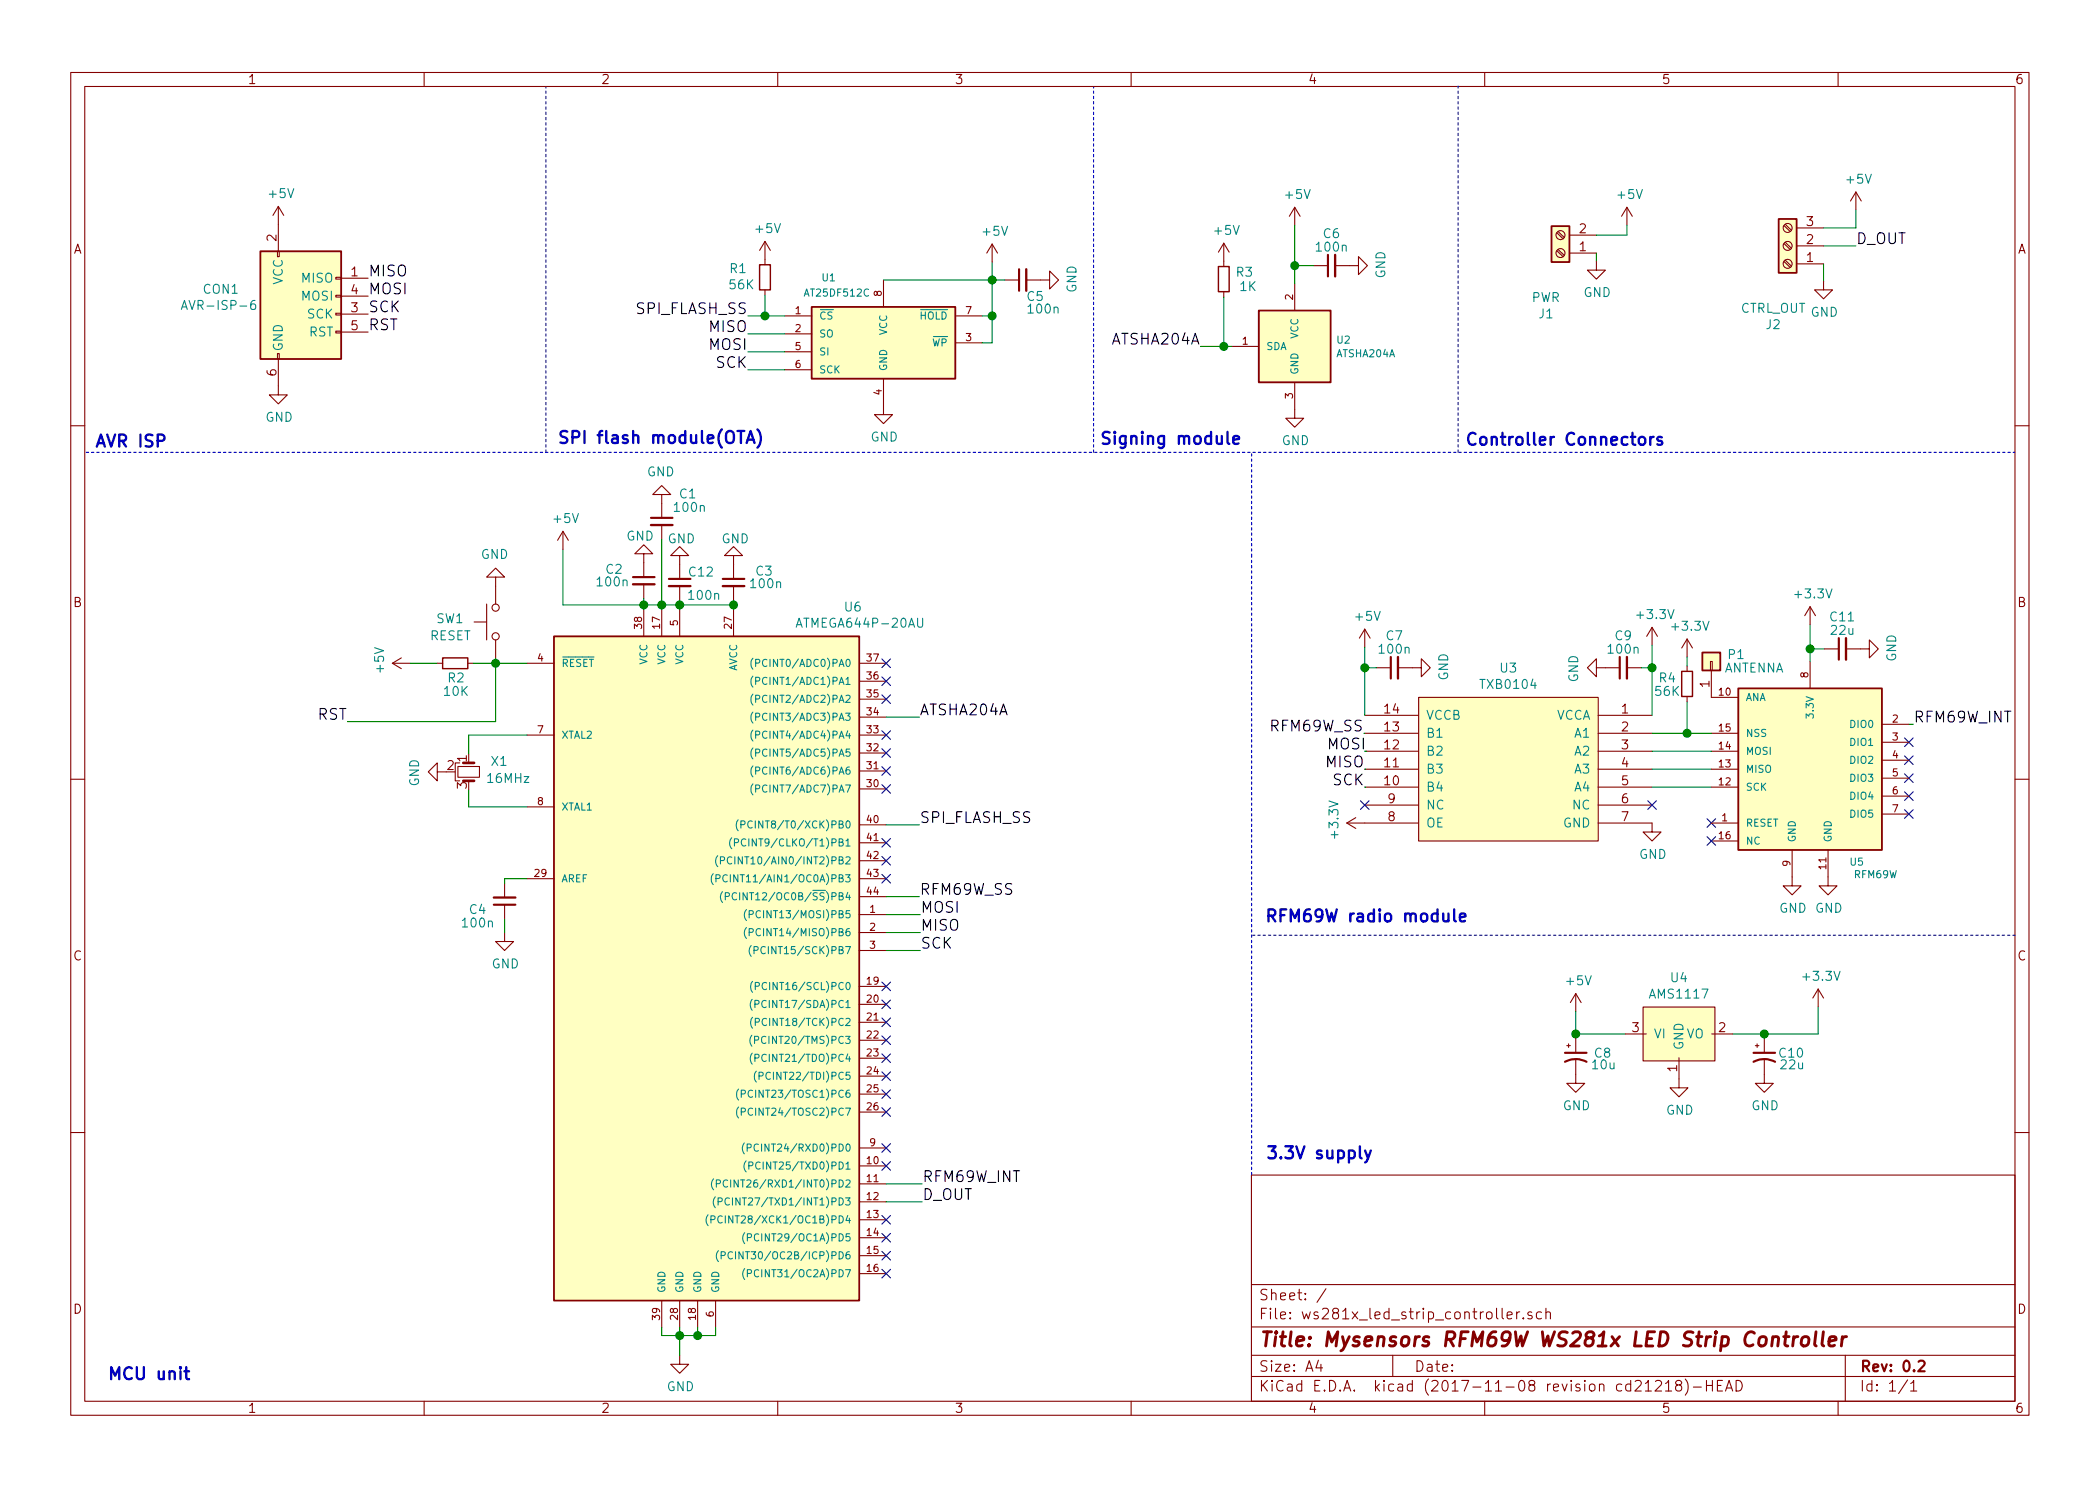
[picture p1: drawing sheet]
EESchema Schematic File Version 4
EELAYER 26 0
EELAYER END
$Descr A4 11693 8268
encoding utf-8
Sheet 1 1
Title "Mysensors RFM69W WS281x LED Strip Controller"
Date ""
Rev "0.2"
Comp ""
Comment1 ""
Comment2 ""
Comment3 ""
Comment4 ""
$EndDescr
$Comp
L ws281x_led_strip_controller-archive:Crystal_GND2_Small X1
U 1 1
P 2610 4290
F 0 "X1" V 2550 4460 50  0000 C CNN
F 1 "16MHz" V 2645 4510 50  0000 C CNN
F 2 "myfootprints:ZTTCS-3" H 2610 4418 50  0001 C CNN
F 3 "" H 2610 4290 50  0000 C CNN
	1    2610 4290
	0    1    1    0   
$EndComp
$Comp
L ws281x_led_strip_controller-archive:GND #PWR01
U 1 1
P 2485 4290
F 0 "#PWR01" H 2485 4040 50  0001 C CNN
F 1 "GND" H 2490 4117 50  0000 C CNN
F 2 "" H 2485 4290 50  0000 C CNN
F 3 "" H 2485 4290 50  0000 C CNN
	1    2485 4290
	0    1    1    0   
$EndComp
$Comp
L ws281x_led_strip_controller-archive:C_Small C4
U 1 1
P 2810 5010
F 0 "C4" H 2960 5060 50  0000 C CNN
F 1 "100n" H 2960 5135 50  0000 C CNN
F 2 "Capacitors_SMD:C_0603_HandSoldering" H 2902 4919 50  0001 L CNN
F 3 "" H 2810 5010 50  0000 C CNN
	1    2810 5010
	-1   0    0    1   
$EndComp
$Comp
L ws281x_led_strip_controller-archive:GND #PWR02
U 1 1
P 2810 5185
F 0 "#PWR02" H 2810 4935 50  0001 C CNN
F 1 "GND" H 2815 5012 50  0000 C CNN
F 2 "" H 2810 5185 50  0000 C CNN
F 3 "" H 2810 5185 50  0000 C CNN
	1    2810 5185
	1    0    0    -1  
$EndComp
$Comp
L ws281x_led_strip_controller-archive:R_Small R2
U 1 1
P 2535 3685
F 0 "R2" V 2450 3680 50  0000 C CNN
F 1 "10K" V 2375 3680 50  0000 C CNN
F 2 "Resistors_SMD:R_0603_HandSoldering" V 2431 3685 50  0001 C CNN
F 3 "" H 2535 3685 50  0000 C CNN
	1    2535 3685
	0    -1   -1   0   
$EndComp
$Comp
L ws281x_led_strip_controller-archive:+5V #PWR03
U 1 1
P 2285 3685
F 0 "#PWR03" H 2285 3535 50  0001 C CNN
F 1 "+5V" H 2300 3858 50  0000 C CNN
F 2 "" H 2285 3685 50  0000 C CNN
F 3 "" H 2285 3685 50  0000 C CNN
	1    2285 3685
	0    -1   -1   0   
$EndComp
$Comp
L ws281x_led_strip_controller-archive:GND #PWR04
U 1 1
P 2760 3255
F 0 "#PWR04" H 2760 3005 50  0001 C CNN
F 1 "GND" H 2765 3082 50  0000 C CNN
F 2 "" H 2760 3255 50  0000 C CNN
F 3 "" H 2760 3255 50  0000 C CNN
	1    2760 3255
	-1   0    0    1   
$EndComp
Text Label 5120 4985 0    60   ~ 0
RFM69W_SS
Text Label 5125 5085 0    60   ~ 0
MOSI
Text Label 5125 5185 0    60   ~ 0
MISO
Text Label 5125 5285 0    60   ~ 0
SCK
Text Label 5135 6585 0    60   ~ 0
RFM69W_INT
$Comp
L ws281x_led_strip_controller-archive:+5V #PWR05
U 1 1
P 7600 3595
F 0 "#PWR05" H 7600 3445 50  0001 C CNN
F 1 "+5V" H 7615 3768 50  0000 C CNN
F 2 "" H 7600 3595 50  0000 C CNN
F 3 "" H 7600 3595 50  0000 C CNN
	1    7600 3595
	1    0    0    -1  
$EndComp
Text Notes 7040 5140 0    67   ~ 13
RFM69W radio module
$Comp
L ws281x_led_strip_controller-archive:GND #PWR06
U 1 1
P 9350 6000
F 0 "#PWR06" H 9350 5750 50  0001 C CNN
F 1 "GND" H 9355 5827 50  0000 C CNN
F 2 "" H 9350 6000 50  0000 C CNN
F 3 "" H 9350 6000 50  0000 C CNN
	1    9350 6000
	1    0    0    -1  
$EndComp
$Comp
L ws281x_led_strip_controller-archive:GND #PWR07
U 1 1
P 9825 5975
F 0 "#PWR07" H 9825 5725 50  0001 C CNN
F 1 "GND" H 9830 5802 50  0000 C CNN
F 2 "" H 9825 5975 50  0000 C CNN
F 3 "" H 9825 5975 50  0000 C CNN
	1    9825 5975
	1    0    0    -1  
$EndComp
$Comp
L ws281x_led_strip_controller-archive:+3.3V #PWR08
U 1 1
P 10125 5600
F 0 "#PWR08" H 10125 5450 50  0001 C CNN
F 1 "+3.3V" H 10140 5773 50  0000 C CNN
F 2 "" H 10125 5600 50  0000 C CNN
F 3 "" H 10125 5600 50  0000 C CNN
	1    10125 5600
	1    0    0    -1  
$EndComp
$Comp
L ws281x_led_strip_controller-archive:+5V #PWR09
U 1 1
P 8775 5625
F 0 "#PWR09" H 8775 5475 50  0001 C CNN
F 1 "+5V" H 8790 5798 50  0000 C CNN
F 2 "" H 8775 5625 50  0000 C CNN
F 3 "" H 8775 5625 50  0000 C CNN
	1    8775 5625
	1    0    0    -1  
$EndComp
Text Notes 7045 6460 0    67   ~ 13
3.3V supply
$Comp
L ws281x_led_strip_controller-archive:+5V #PWR010
U 1 1
P 1550 1240
F 0 "#PWR010" H 1550 1090 50  0001 C CNN
F 1 "+5V" H 1565 1413 50  0000 C CNN
F 2 "" H 1550 1240 50  0000 C CNN
F 3 "" H 1550 1240 50  0000 C CNN
	1    1550 1240
	1    0    0    -1  
$EndComp
$Comp
L ws281x_led_strip_controller-archive:GND #PWR011
U 1 1
P 1550 2140
F 0 "#PWR011" H 1550 1890 50  0001 C CNN
F 1 "GND" H 1555 1967 50  0000 C CNN
F 2 "" H 1550 2140 50  0000 C CNN
F 3 "" H 1550 2140 50  0000 C CNN
	1    1550 2140
	1    0    0    -1  
$EndComp
Text Label 2050 1640 0    60   ~ 0
MOSI
Text Label 2050 1840 0    60   ~ 0
RST
Text Label 2050 1740 0    60   ~ 0
SCK
Text Label 2050 1540 0    60   ~ 0
MISO
Text Label 1935 4010 2    60   ~ 0
RST
Text Notes 525  2495 0    67   ~ 13
AVR ISP
Text Notes 595  7690 0    67   ~ 13
MCU unit
$Comp
L ws281x_led_strip_controller-archive:SW_Push SW1
U 1 1
P 2760 3455
F 0 "SW1" V 2775 3630 50  0000 L CNN
F 1 "RESET" V 2680 3590 50  0000 L CNN
F 2 "Buttons_Switches_SMD:SW_SPST_EVQPE1" H 2760 3655 50  0001 C CNN
F 3 "" H 2760 3655 50  0000 C CNN
	1    2760 3455
	0    -1   -1   0   
$EndComp
$Comp
L ws281x_led_strip_controller-archive:TXB0104PWR U3
U 1 1
P 8400 4275
F 0 "U3" H 8400 4840 50  0000 C CNN
F 1 "TXB0104" H 8400 4749 50  0000 C CNN
F 2 "Housings_SSOP:TSSOP-14_4.4x5mm_Pitch0.65mm" H 8400 4275 60  0001 C CNN
F 3 "" H 8400 4275 60  0001 C CNN
	1    8400 4275
	-1   0    0    -1  
$EndComp
$Comp
L ws281x_led_strip_controller-archive:R_Small R4
U 1 1
P 9395 3800
F 0 "R4" H 9505 3770 50  0000 C CNN
F 1 "56K" H 9505 3845 50  0000 C CNN
F 2 "Resistors_SMD:R_0603_HandSoldering" V 9291 3800 50  0001 C CNN
F 3 "" H 9395 3800 50  0000 C CNN
	1    9395 3800
	-1   0    0    1   
$EndComp
$Comp
L ws281x_led_strip_controller-archive:+3.3V #PWR012
U 1 1
P 7600 4575
F 0 "#PWR012" H 7600 4425 50  0001 C CNN
F 1 "+3.3V" H 7615 4748 50  0000 C CNN
F 2 "" H 7600 4575 50  0000 C CNN
F 3 "" H 7600 4575 50  0000 C CNN
	1    7600 4575
	0    -1   -1   0   
$EndComp
$Comp
L ws281x_led_strip_controller-archive:GND #PWR013
U 1 1
P 9200 4575
F 0 "#PWR013" H 9200 4325 50  0001 C CNN
F 1 "GND" H 9205 4402 50  0000 C CNN
F 2 "" H 9200 4575 50  0000 C CNN
F 3 "" H 9200 4575 50  0000 C CNN
	1    9200 4575
	1    0    0    -1  
$EndComp
$Comp
L ws281x_led_strip_controller-archive:+3.3V #PWR014
U 1 1
P 9200 3585
F 0 "#PWR014" H 9200 3435 50  0001 C CNN
F 1 "+3.3V" H 9215 3758 50  0000 C CNN
F 2 "" H 9200 3585 50  0000 C CNN
F 3 "" H 9200 3585 50  0000 C CNN
	1    9200 3585
	1    0    0    -1  
$EndComp
$Comp
L ws281x_led_strip_controller-archive:C_Small C7
U 1 1
P 7765 3710
F 0 "C7" V 7940 3710 50  0000 C CNN
F 1 "100n" V 7865 3710 50  0000 C CNN
F 2 "Capacitors_SMD:C_0603_HandSoldering" H 7857 3619 50  0001 L CNN
F 3 "" H 7765 3710 50  0000 C CNN
	1    7765 3710
	0    -1   -1   0   
$EndComp
$Comp
L ws281x_led_strip_controller-archive:C_Small C9
U 1 1
P 9040 3710
F 0 "C9" V 9215 3710 50  0000 C CNN
F 1 "100n" V 9140 3710 50  0000 C CNN
F 2 "Capacitors_SMD:C_0603_HandSoldering" H 9132 3619 50  0001 L CNN
F 3 "" H 9040 3710 50  0000 C CNN
	1    9040 3710
	0    -1   -1   0   
$EndComp
$Comp
L ws281x_led_strip_controller-archive:GND #PWR015
U 1 1
P 7865 3710
F 0 "#PWR015" H 7865 3460 50  0001 C CNN
F 1 "GND" H 7870 3537 50  0000 C CNN
F 2 "" H 7865 3710 50  0000 C CNN
F 3 "" H 7865 3710 50  0000 C CNN
	1    7865 3710
	0    -1   -1   0   
$EndComp
$Comp
L ws281x_led_strip_controller-archive:GND #PWR016
U 1 1
P 8940 3710
F 0 "#PWR016" H 8940 3460 50  0001 C CNN
F 1 "GND" H 8945 3537 50  0000 C CNN
F 2 "" H 8940 3710 50  0000 C CNN
F 3 "" H 8940 3710 50  0000 C CNN
	1    8940 3710
	0    1    1    0   
$EndComp
$Comp
L ws281x_led_strip_controller-archive:GND #PWR017
U 1 1
P 9980 4875
F 0 "#PWR017" H 9980 4625 50  0001 C CNN
F 1 "GND" H 9985 4702 50  0000 C CNN
F 2 "" H 9980 4875 50  0000 C CNN
F 3 "" H 9980 4875 50  0000 C CNN
	1    9980 4875
	1    0    0    -1  
$EndComp
$Comp
L ws281x_led_strip_controller-archive:GND #PWR018
U 1 1
P 10180 4875
F 0 "#PWR018" H 10180 4625 50  0001 C CNN
F 1 "GND" H 10185 4702 50  0000 C CNN
F 2 "" H 10180 4875 50  0000 C CNN
F 3 "" H 10180 4875 50  0000 C CNN
	1    10180 4875
	1    0    0    -1  
$EndComp
$Comp
L ws281x_led_strip_controller-archive:+3.3V #PWR019
U 1 1
P 10080 3470
F 0 "#PWR019" H 10080 3320 50  0001 C CNN
F 1 "+3.3V" H 10095 3643 50  0000 C CNN
F 2 "" H 10080 3470 50  0000 C CNN
F 3 "" H 10080 3470 50  0000 C CNN
	1    10080 3470
	1    0    0    -1  
$EndComp
$Comp
L ws281x_led_strip_controller-archive:C_Small C11
U 1 1
P 10260 3605
F 0 "C11" V 10435 3605 50  0000 C CNN
F 1 "22u" V 10360 3605 50  0000 C CNN
F 2 "Capacitors_SMD:C_0603_HandSoldering" H 10352 3514 50  0001 L CNN
F 3 "" H 10260 3605 50  0000 C CNN
	1    10260 3605
	0    -1   -1   0   
$EndComp
$Comp
L ws281x_led_strip_controller-archive:GND #PWR020
U 1 1
P 10360 3605
F 0 "#PWR020" H 10360 3355 50  0001 C CNN
F 1 "GND" H 10365 3432 50  0000 C CNN
F 2 "" H 10360 3605 50  0000 C CNN
F 3 "" H 10360 3605 50  0000 C CNN
	1    10360 3605
	0    -1   -1   0   
$EndComp
$Comp
L ws281x_led_strip_controller-archive:AVR-ISP-6 CON1
U 1 1
P 1650 1740
F 0 "CON1" H 1230 1880 50  0000 C CNN
F 1 "AVR-ISP-6" H 1220 1790 50  0000 C CNN
F 2 "myfootprints:AVR_ISP_SMT_Small_02x03" V 1130 1780 50  0001 C CNN
F 3 "" H 1625 1740 50  0000 C CNN
	1    1650 1740
	1    0    0    -1  
$EndComp
$Comp
L ws281x_led_strip_controller-archive:+3.3V #PWR021
U 1 1
P 9395 3650
F 0 "#PWR021" H 9395 3500 50  0001 C CNN
F 1 "+3.3V" H 9410 3823 50  0000 C CNN
F 2 "" H 9395 3650 50  0000 C CNN
F 3 "" H 9395 3650 50  0000 C CNN
	1    9395 3650
	1    0    0    -1  
$EndComp
Text Label 10655 4025 0    60   ~ 0
RFM69W_INT
NoConn ~ 9530 4575
NoConn ~ 10630 4125
NoConn ~ 10630 4225
NoConn ~ 10630 4325
NoConn ~ 10630 4425
NoConn ~ 9200 4475
Text Label 7600 4275 2    60   ~ 0
MISO
Text Label 7610 4175 2    60   ~ 0
MOSI
Text Label 7600 4375 2    60   ~ 0
SCK
$Comp
L ws281x_led_strip_controller-archive:Conn_01x01 P1
U 1 1
P 9530 3675
F 0 "P1" V 9565 3485 50  0000 L CNN
F 1 "ANTENNA" V 9490 3270 50  0000 L CNN
F 2 "myfootprints:1pin_smd_2mm" H 9530 3675 50  0001 C CNN
F 3 "" H 9530 3675 50  0000 C CNN
	1    9530 3675
	0    -1   -1   0   
$EndComp
NoConn ~ 7600 4475
$Comp
L ws281x_led_strip_controller-archive:CP1_Small C10
U 1 1
P 9825 5875
F 0 "C10" H 9975 5895 50  0000 C CNN
F 1 "22u" H 9980 5830 50  0000 C CNN
F 2 "Capacitors_Tantalum_SMD:CP_Tantalum_Case-B_EIA-3528-21_Reflow" H 9917 5784 50  0001 L CNN
F 3 "" H 9825 5875 50  0000 C CNN
	1    9825 5875
	1    0    0    -1  
$EndComp
$Comp
L ws281x_led_strip_controller-archive:GND #PWR022
U 1 1
P 8775 5975
F 0 "#PWR022" H 8775 5725 50  0001 C CNN
F 1 "GND" H 8780 5802 50  0000 C CNN
F 2 "" H 8775 5975 50  0000 C CNN
F 3 "" H 8775 5975 50  0000 C CNN
	1    8775 5975
	1    0    0    -1  
$EndComp
$Comp
L ws281x_led_strip_controller-archive:RFM69HW U5
U 1 1
P 10080 4025
F 0 "U5" H 10340 3260 40  0000 C CNN
F 1 "RFM69W" H 10445 3190 40  0000 C CNN
F 2 "mysensors_radios:RFM69HW_SMD_Handsoldering" H 10080 4025 30  0001 C CIN
F 3 "" H 10080 4025 60  0000 C CNN
	1    10080 4025
	1    0    0    -1  
$EndComp
NoConn ~ 10630 4525
NoConn ~ 9530 4675
Text Label 5120 3985 0    60   ~ 0
ATSHA204A
Wire Wire Line
	2810 5110 2810 5185
Wire Wire Line
	2435 3685 2285 3685
Wire Wire Line
	2635 3685 2760 3685
Connection ~ 2760 3685
Wire Notes Line
	6975 5200 11225 5200
Wire Wire Line
	9650 5750 9825 5750
Wire Wire Line
	9825 5750 9825 5775
Wire Wire Line
	10125 5750 10125 5600
Connection ~ 9825 5750
Wire Wire Line
	9050 5750 8775 5750
Wire Wire Line
	8775 5625 8775 5750
Wire Wire Line
	2760 4010 1935 4010
Wire Wire Line
	2760 3655 2760 3685
Wire Wire Line
	9200 3585 9200 3710
Wire Wire Line
	7600 3595 7600 3710
Wire Wire Line
	9140 3710 9200 3710
Connection ~ 9200 3710
Wire Wire Line
	7665 3710 7600 3710
Connection ~ 7600 3710
Wire Wire Line
	10080 3470 10080 3605
Wire Wire Line
	10160 3605 10080 3605
Connection ~ 10080 3605
Wire Wire Line
	9200 4075 9395 4075
Wire Wire Line
	9530 4175 9200 4175
Wire Wire Line
	9395 3900 9395 4075
Connection ~ 9395 4075
Wire Wire Line
	9395 3700 9395 3650
Wire Wire Line
	10630 4025 10655 4025
Wire Wire Line
	7600 4075 7595 4075
Wire Wire Line
	7600 4175 7610 4175
Connection ~ 8775 5750
Wire Wire Line
	9200 4275 9530 4275
Wire Wire Line
	9200 4375 9530 4375
$Comp
L ws281x_led_strip_controller-archive:AMS1117 U4
U 1 1
P 9450 5750
F 0 "U4" H 9350 6065 50  0000 C CNN
F 1 "AMS1117" H 9350 5974 50  0000 C CNN
F 2 "TO_SOT_Packages_SMD:SOT-223" H 9350 5981 60  0001 C CNN
F 3 "" H 9350 5800 60  0000 C CNN
	1    9450 5750
	1    0    0    -1  
$EndComp
$Comp
L ws281x_led_strip_controller-archive:CP1_Small C8
U 1 1
P 8775 5875
F 0 "C8" H 8925 5895 50  0000 C CNN
F 1 "10u" H 8930 5830 50  0000 C CNN
F 2 "Capacitors_Tantalum_SMD:CP_Tantalum_Case-B_EIA-3528-21_Reflow" H 8867 5784 50  0001 L CNN
F 3 "" H 8775 5875 50  0000 C CNN
	1    8775 5875
	1    0    0    -1  
$EndComp
Text Notes 8155 2485 0    67   ~ 13
Controller Connectors
$Comp
L ws281x_led_strip_controller-archive:ATSHA204A U2
U 1 1
P 7410 1920
F 0 "U2" H 7439 1958 40  0000 L CNN
F 1 "ATSHA204A" H 7439 1882 40  0000 L CNN
F 2 "TO_SOT_Packages_SMD:SOT-23" H 7160 1920 30  0001 C CIN
F 3 "" H 7410 1920 60  0000 C CNN
	1    7410 1920
	1    0    0    -1  
$EndComp
$Comp
L ws281x_led_strip_controller-archive:C_Small C6
U 1 1
P 7415 1470
F 0 "C6" V 7590 1470 50  0000 C CNN
F 1 "100n" V 7515 1470 50  0000 C CNN
F 2 "Capacitors_SMD:C_0603_HandSoldering" H 7507 1379 50  0001 L CNN
F 3 "" H 7415 1470 50  0000 C CNN
	1    7415 1470
	0    -1   -1   0   
$EndComp
$Comp
L ws281x_led_strip_controller-archive:+5V #PWR023
U 1 1
P 7210 1245
F 0 "#PWR023" H 7210 1095 50  0001 C CNN
F 1 "+5V" H 7225 1418 50  0000 C CNN
F 2 "" H 7210 1245 50  0000 C CNN
F 3 "" H 7210 1245 50  0000 C CNN
	1    7210 1245
	1    0    0    -1  
$EndComp
$Comp
L ws281x_led_strip_controller-archive:GND #PWR024
U 1 1
P 7515 1470
F 0 "#PWR024" H 7515 1220 50  0001 C CNN
F 1 "GND" H 7520 1297 50  0000 C CNN
F 2 "" H 7515 1470 50  0000 C CNN
F 3 "" H 7515 1470 50  0000 C CNN
	1    7515 1470
	0    -1   -1   0   
$EndComp
$Comp
L ws281x_led_strip_controller-archive:GND #PWR025
U 1 1
P 7210 2270
F 0 "#PWR025" H 7210 2020 50  0001 C CNN
F 1 "GND" H 7215 2097 50  0000 C CNN
F 2 "" H 7210 2270 50  0000 C CNN
F 3 "" H 7210 2270 50  0000 C CNN
	1    7210 2270
	1    0    0    -1  
$EndComp
Text Label 6685 1920 2    60   ~ 0
ATSHA204A
$Comp
L ws281x_led_strip_controller-archive:R_Small R3
U 1 1
P 6815 1545
F 0 "R3" H 6700 1510 50  0000 C CNN
F 1 "1K" H 6680 1590 50  0000 C CNN
F 2 "Resistors_SMD:R_0603_HandSoldering" V 6711 1545 50  0001 C CNN
F 3 "" H 6815 1545 50  0000 C CNN
	1    6815 1545
	-1   0    0    1   
$EndComp
$Comp
L ws281x_led_strip_controller-archive:+5V #PWR026
U 1 1
P 6815 1445
F 0 "#PWR026" H 6815 1295 50  0001 C CNN
F 1 "+5V" H 6830 1618 50  0000 C CNN
F 2 "" H 6815 1445 50  0000 C CNN
F 3 "" H 6815 1445 50  0000 C CNN
	1    6815 1445
	1    0    0    -1  
$EndComp
Text Notes 6120 2480 0    67   ~ 13
Signing module
Wire Wire Line
	7210 1245 7210 1470
Wire Wire Line
	7315 1470 7210 1470
Connection ~ 7210 1470
Wire Wire Line
	6815 1645 6815 1920
Connection ~ 6815 1920
Wire Wire Line
	6685 1920 6815 1920
$Comp
L ws281x_led_strip_controller-archive:AT25DF512C U1
U 1 1
P 4920 1900
F 0 "U1" H 4615 2265 40  0000 C CNN
F 1 "AT25DF512C" H 4660 2180 40  0000 C CNN
F 2 "Housings_SOIC:SOIC-8_3.9x4.9mm_Pitch1.27mm" H 505 -2045 30  0001 C CIN
F 3 "" H 505 -2045 60  0000 C CNN
	1    4920 1900
	1    0    0    -1  
$EndComp
$Comp
L ws281x_led_strip_controller-archive:GND #PWR027
U 1 1
P 4920 2250
F 0 "#PWR027" H 4920 2000 50  0001 C CNN
F 1 "GND" H 4925 2077 50  0000 C CNN
F 2 "" H 4920 2250 50  0000 C CNN
F 3 "" H 4920 2250 50  0000 C CNN
	1    4920 2250
	1    0    0    -1  
$EndComp
$Comp
L ws281x_led_strip_controller-archive:C_Small C5
U 1 1
P 5695 1550
F 0 "C5" V 5600 1480 50  0000 C CNN
F 1 "100n" V 5530 1435 50  0000 C CNN
F 2 "Capacitors_SMD:C_0603_HandSoldering" H 5787 1459 50  0001 L CNN
F 3 "" H 5695 1550 50  0000 C CNN
	1    5695 1550
	0    -1   -1   0   
$EndComp
$Comp
L ws281x_led_strip_controller-archive:GND #PWR028
U 1 1
P 5795 1550
F 0 "#PWR028" H 5795 1300 50  0001 C CNN
F 1 "GND" H 5800 1377 50  0000 C CNN
F 2 "" H 5795 1550 50  0000 C CNN
F 3 "" H 5795 1550 50  0000 C CNN
	1    5795 1550
	0    -1   -1   0   
$EndComp
$Comp
L ws281x_led_strip_controller-archive:R_Small R1
U 1 1
P 4260 1535
F 0 "R1" H 4410 1490 50  0000 C CNN
F 1 "56K" H 4390 1580 50  0000 C CNN
F 2 "Resistors_SMD:R_0603_HandSoldering" V 4156 1535 50  0001 C CNN
F 3 "" H 4260 1535 50  0000 C CNN
	1    4260 1535
	-1   0    0    1   
$EndComp
Text Label 4165 1750 2    60   ~ 0
SPI_FLASH_SS
Text Label 4165 1850 2    60   ~ 0
MISO
Text Label 4165 1950 2    60   ~ 0
MOSI
Text Label 4165 2050 2    60   ~ 0
SCK
Text Notes 3100 2475 0    67   ~ 13
SPI flash module(OTA)
Wire Wire Line
	4920 1550 5525 1550
Wire Wire Line
	5525 1450 5525 1550
Wire Wire Line
	5525 1900 5470 1900
Wire Wire Line
	5470 1750 5525 1750
Connection ~ 5525 1750
Connection ~ 5525 1550
Wire Wire Line
	4165 1750 4260 1750
Wire Wire Line
	4370 1850 4165 1850
Wire Wire Line
	4370 1950 4165 1950
Wire Wire Line
	4370 2050 4165 2050
Wire Wire Line
	4260 1635 4260 1750
Connection ~ 4260 1750
$Comp
L ws281x_led_strip_controller-archive:+5V #PWR029
U 1 1
P 4260 1435
F 0 "#PWR029" H 4260 1285 50  0001 C CNN
F 1 "+5V" H 4275 1608 50  0000 C CNN
F 2 "" H 4260 1435 50  0000 C CNN
F 3 "" H 4260 1435 50  0000 C CNN
	1    4260 1435
	1    0    0    -1  
$EndComp
$Comp
L ws281x_led_strip_controller-archive:+5V #PWR030
U 1 1
P 5525 1450
F 0 "#PWR030" H 5525 1300 50  0001 C CNN
F 1 "+5V" H 5540 1623 50  0000 C CNN
F 2 "" H 5525 1450 50  0000 C CNN
F 3 "" H 5525 1450 50  0000 C CNN
	1    5525 1450
	1    0    0    -1  
$EndComp
Text Label 5120 4585 0    60   ~ 0
SPI_FLASH_SS
Text Label 7595 4075 2    60   ~ 0
RFM69W_SS
$Comp
L ws281x_led_strip_controller-archive:Screw_Terminal_01x03 J2
U 1 1
P 9955 1360
F 0 "J2" H 10035 1802 50  0000 C CNN
F 1 "CTRL_OUT" H 10035 1711 50  0000 C CNN
F 2 "Pin_Headers:Pin_Header_Straight_1x03_Pitch2.54mm" H 9955 1035 50  0001 C CNN
F 3 "" H 9930 1460 50  0001 C CNN
	1    9955 1360
	-1   0    0    1   
$EndComp
$Comp
L ws281x_led_strip_controller-archive:Screw_Terminal_01x02 J1
U 1 1
P 8690 1400
F 0 "J1" H 8770 1742 50  0000 C CNN
F 1 "PWR" H 8770 1651 50  0000 C CNN
F 2 "Pin_Headers:Pin_Header_Straight_1x02_Pitch2.54mm" H 8690 1175 50  0001 C CNN
F 3 "" H 8665 1400 50  0001 C CNN
	1    8690 1400
	-1   0    0    1   
$EndComp
$Comp
L ws281x_led_strip_controller-archive:GND #PWR031
U 1 1
P 8890 1445
F 0 "#PWR031" H 8890 1195 50  0001 C CNN
F 1 "GND" H 8895 1272 50  0000 C CNN
F 2 "" H 8890 1445 50  0000 C CNN
F 3 "" H 8890 1445 50  0000 C CNN
	1    8890 1445
	1    0    0    -1  
$EndComp
$Comp
L ws281x_led_strip_controller-archive:GND #PWR032
U 1 1
P 10155 1555
F 0 "#PWR032" H 10155 1305 50  0001 C CNN
F 1 "GND" H 10160 1382 50  0000 C CNN
F 2 "" H 10155 1555 50  0000 C CNN
F 3 "" H 10155 1555 50  0000 C CNN
	1    10155 1555
	1    0    0    -1  
$EndComp
Wire Wire Line
	10155 1360 10335 1360
$Comp
L ws281x_led_strip_controller-archive:+5V #PWR033
U 1 1
P 9060 1245
F 0 "#PWR033" H 9060 1095 50  0001 C CNN
F 1 "+5V" H 9075 1418 50  0000 C CNN
F 2 "" H 9060 1245 50  0000 C CNN
F 3 "" H 9060 1245 50  0000 C CNN
	1    9060 1245
	1    0    0    -1  
$EndComp
$Comp
L ws281x_led_strip_controller-archive:+5V #PWR034
U 1 1
P 10335 1160
F 0 "#PWR034" H 10335 1010 50  0001 C CNN
F 1 "+5V" H 10350 1333 50  0000 C CNN
F 2 "" H 10335 1160 50  0000 C CNN
F 3 "" H 10335 1160 50  0000 C CNN
	1    10335 1160
	1    0    0    -1  
$EndComp
Text Label 10335 1360 0    60   ~ 0
D_OUT
$Comp
L ws281x_led_strip_controller-archive:ATMEGA644P-20AU U6
U 1 1
P 3935 5385
F 0 "U6" H 4750 7400 50  0000 C CNN
F 1 "ATMEGA644P-20AU" H 4790 7310 50  0000 C CNN
F 2 "Housings_QFP:TQFP-44_10x10mm_Pitch0.8mm" H 3935 5385 50  0001 C CIN
F 3 "" H 3935 5385 50  0001 C CNN
	1    3935 5385
	1    0    0    -1  
$EndComp
$Comp
L ws281x_led_strip_controller-archive:C_Small C2
U 1 1
P 3585 3225
F 0 "C2" H 3420 3290 50  0000 C CNN
F 1 "100n" H 3410 3220 50  0000 C CNN
F 2 "Capacitors_SMD:C_0603_HandSoldering" H 3677 3134 50  0001 L CNN
F 3 "" H 3585 3225 50  0000 C CNN
	1    3585 3225
	1    0    0    -1  
$EndComp
$Comp
L ws281x_led_strip_controller-archive:C_Small C1
U 1 1
P 3685 2895
F 0 "C1" H 3830 3050 50  0000 C CNN
F 1 "100n" H 3840 2975 50  0000 C CNN
F 2 "Capacitors_SMD:C_0603_HandSoldering" H 3777 2804 50  0001 L CNN
F 3 "" H 3685 2895 50  0000 C CNN
	1    3685 2895
	1    0    0    -1  
$EndComp
$Comp
L ws281x_led_strip_controller-archive:C_Small C12
U 1 1
P 3785 3235
F 0 "C12" H 3665 3295 50  0000 C CNN
F 1 "100n" H 3650 3165 50  0000 C CNN
F 2 "Capacitors_SMD:C_0603_HandSoldering" H 3877 3144 50  0001 L CNN
F 3 "" H 3785 3235 50  0000 C CNN
	1    3785 3235
	-1   0    0    -1  
$EndComp
$Comp
L ws281x_led_strip_controller-archive:C_Small C3
U 1 1
P 4085 3235
F 0 "C3" H 3915 3300 50  0000 C CNN
F 1 "100n" H 3905 3230 50  0000 C CNN
F 2 "Capacitors_SMD:C_0603_HandSoldering" H 4177 3144 50  0001 L CNN
F 3 "" H 4085 3235 50  0000 C CNN
	1    4085 3235
	-1   0    0    -1  
$EndComp
Wire Wire Line
	3685 2995 3685 3360
$Comp
L ws281x_led_strip_controller-archive:GND #PWR035
U 1 1
P 3685 2795
F 0 "#PWR035" H 3685 2545 50  0001 C CNN
F 1 "GND" H 3690 2622 50  0000 C CNN
F 2 "" H 3685 2795 50  0000 C CNN
F 3 "" H 3685 2795 50  0000 C CNN
	1    3685 2795
	-1   0    0    1   
$EndComp
$Comp
L ws281x_led_strip_controller-archive:GND #PWR036
U 1 1
P 3585 3125
F 0 "#PWR036" H 3585 2875 50  0001 C CNN
F 1 "GND" H 3605 2980 50  0000 C CNN
F 2 "" H 3585 3125 50  0000 C CNN
F 3 "" H 3585 3125 50  0000 C CNN
	1    3585 3125
	-1   0    0    1   
$EndComp
$Comp
L ws281x_led_strip_controller-archive:GND #PWR037
U 1 1
P 3785 3135
F 0 "#PWR037" H 3785 2885 50  0001 C CNN
F 1 "GND" H 3775 2995 50  0000 C CNN
F 2 "" H 3785 3135 50  0000 C CNN
F 3 "" H 3785 3135 50  0000 C CNN
	1    3785 3135
	-1   0    0    1   
$EndComp
$Comp
L ws281x_led_strip_controller-archive:GND #PWR038
U 1 1
P 4085 3135
F 0 "#PWR038" H 4085 2885 50  0001 C CNN
F 1 "GND" H 4075 2995 50  0000 C CNN
F 2 "" H 4085 3135 50  0000 C CNN
F 3 "" H 4085 3135 50  0000 C CNN
	1    4085 3135
	-1   0    0    1   
$EndComp
Wire Wire Line
	3585 3325 3585 3360
Wire Wire Line
	3785 3335 3785 3360
Wire Wire Line
	4085 3335 4085 3360
Wire Wire Line
	3135 3360 3585 3360
Connection ~ 3785 3360
Connection ~ 4085 3360
Connection ~ 3685 3360
Connection ~ 3585 3360
Wire Wire Line
	3135 3360 3135 3050
$Comp
L ws281x_led_strip_controller-archive:+5V #PWR039
U 1 1
P 3135 3050
F 0 "#PWR039" H 3135 2900 50  0001 C CNN
F 1 "+5V" H 3150 3223 50  0000 C CNN
F 2 "" H 3135 3050 50  0000 C CNN
F 3 "" H 3135 3050 50  0000 C CNN
	1    3135 3050
	1    0    0    -1  
$EndComp
Wire Wire Line
	2935 4085 2610 4085
Wire Wire Line
	2610 4085 2610 4190
Wire Wire Line
	2935 4485 2610 4485
Wire Wire Line
	2610 4485 2610 4390
Wire Wire Line
	4935 3985 5120 3985
$Comp
L ws281x_led_strip_controller-archive:GND #PWR040
U 1 1
P 3785 7540
F 0 "#PWR040" H 3785 7290 50  0001 C CNN
F 1 "GND" H 3790 7367 50  0000 C CNN
F 2 "" H 3785 7540 50  0000 C CNN
F 3 "" H 3785 7540 50  0000 C CNN
	1    3785 7540
	1    0    0    -1  
$EndComp
Wire Wire Line
	3685 7430 3685 7385
Wire Wire Line
	3685 7430 3785 7430
Wire Wire Line
	3985 7430 3985 7385
Wire Wire Line
	3785 7385 3785 7430
Connection ~ 3785 7430
Wire Wire Line
	3885 7385 3885 7430
Connection ~ 3885 7430
Wire Wire Line
	2935 4885 2810 4885
Wire Wire Line
	2810 4885 2810 4910
Wire Wire Line
	4935 4985 5120 4985
Wire Wire Line
	4935 5085 5125 5085
Wire Wire Line
	4935 5185 5125 5185
Wire Wire Line
	5125 5285 4935 5285
Wire Wire Line
	4935 6585 5135 6585
Wire Wire Line
	4935 4585 5120 4585
Text Label 5135 6685 0    60   ~ 0
D_OUT
NoConn ~ 4935 3685
NoConn ~ 4935 3785
NoConn ~ 4935 3885
NoConn ~ 4935 4085
NoConn ~ 4935 4185
NoConn ~ 4935 4285
NoConn ~ 4935 4385
NoConn ~ 4935 4685
NoConn ~ 4935 4785
NoConn ~ 4935 4885
NoConn ~ 4935 5585
NoConn ~ 4935 5685
NoConn ~ 4935 5785
NoConn ~ 4935 5885
NoConn ~ 4935 5985
NoConn ~ 4935 6085
NoConn ~ 4935 6185
NoConn ~ 4935 6385
NoConn ~ 4935 6485
NoConn ~ 4935 6785
NoConn ~ 4935 6885
NoConn ~ 4935 6985
NoConn ~ 4935 7085
Wire Notes Line
	480  2510 11220 2510
Wire Notes Line
	3040 2510 3040 475 
Wire Notes Line
	6090 2510 6090 475 
Wire Notes Line
	8120 2510 8120 470 
NoConn ~ 4935 5485
Wire Wire Line
	4935 6685 5135 6685
Wire Wire Line
	8890 1300 9060 1300
Wire Wire Line
	9060 1300 9060 1245
Wire Wire Line
	8890 1445 8890 1400
Wire Wire Line
	10155 1260 10335 1260
Wire Wire Line
	10335 1260 10335 1160
Wire Wire Line
	10155 1555 10155 1460
Wire Wire Line
	2760 3685 2935 3685
Wire Wire Line
	2760 3685 2760 4010
Wire Wire Line
	9825 5750 10125 5750
Wire Wire Line
	9200 3710 9200 3975
Wire Wire Line
	7600 3710 7600 3975
Wire Wire Line
	10080 3605 10080 3675
Wire Wire Line
	9395 4075 9530 4075
Wire Wire Line
	8775 5750 8775 5775
Wire Wire Line
	7210 1470 7210 1570
Wire Wire Line
	6815 1920 6860 1920
Wire Wire Line
	5525 1750 5525 1900
Wire Wire Line
	5525 1550 5595 1550
Wire Wire Line
	5525 1550 5525 1750
Wire Wire Line
	4260 1750 4370 1750
Wire Wire Line
	3785 3360 3785 3385
Wire Wire Line
	3785 3360 4085 3360
Wire Wire Line
	4085 3360 4085 3385
Wire Wire Line
	3685 3360 3685 3385
Wire Wire Line
	3685 3360 3785 3360
Wire Wire Line
	3585 3360 3585 3385
Wire Wire Line
	3585 3360 3685 3360
Wire Wire Line
	3785 7430 3885 7430
Wire Wire Line
	3785 7430 3785 7540
Wire Wire Line
	3885 7430 3985 7430
Wire Notes Line
	6970 2510 6970 6535
$EndSCHEMATC
